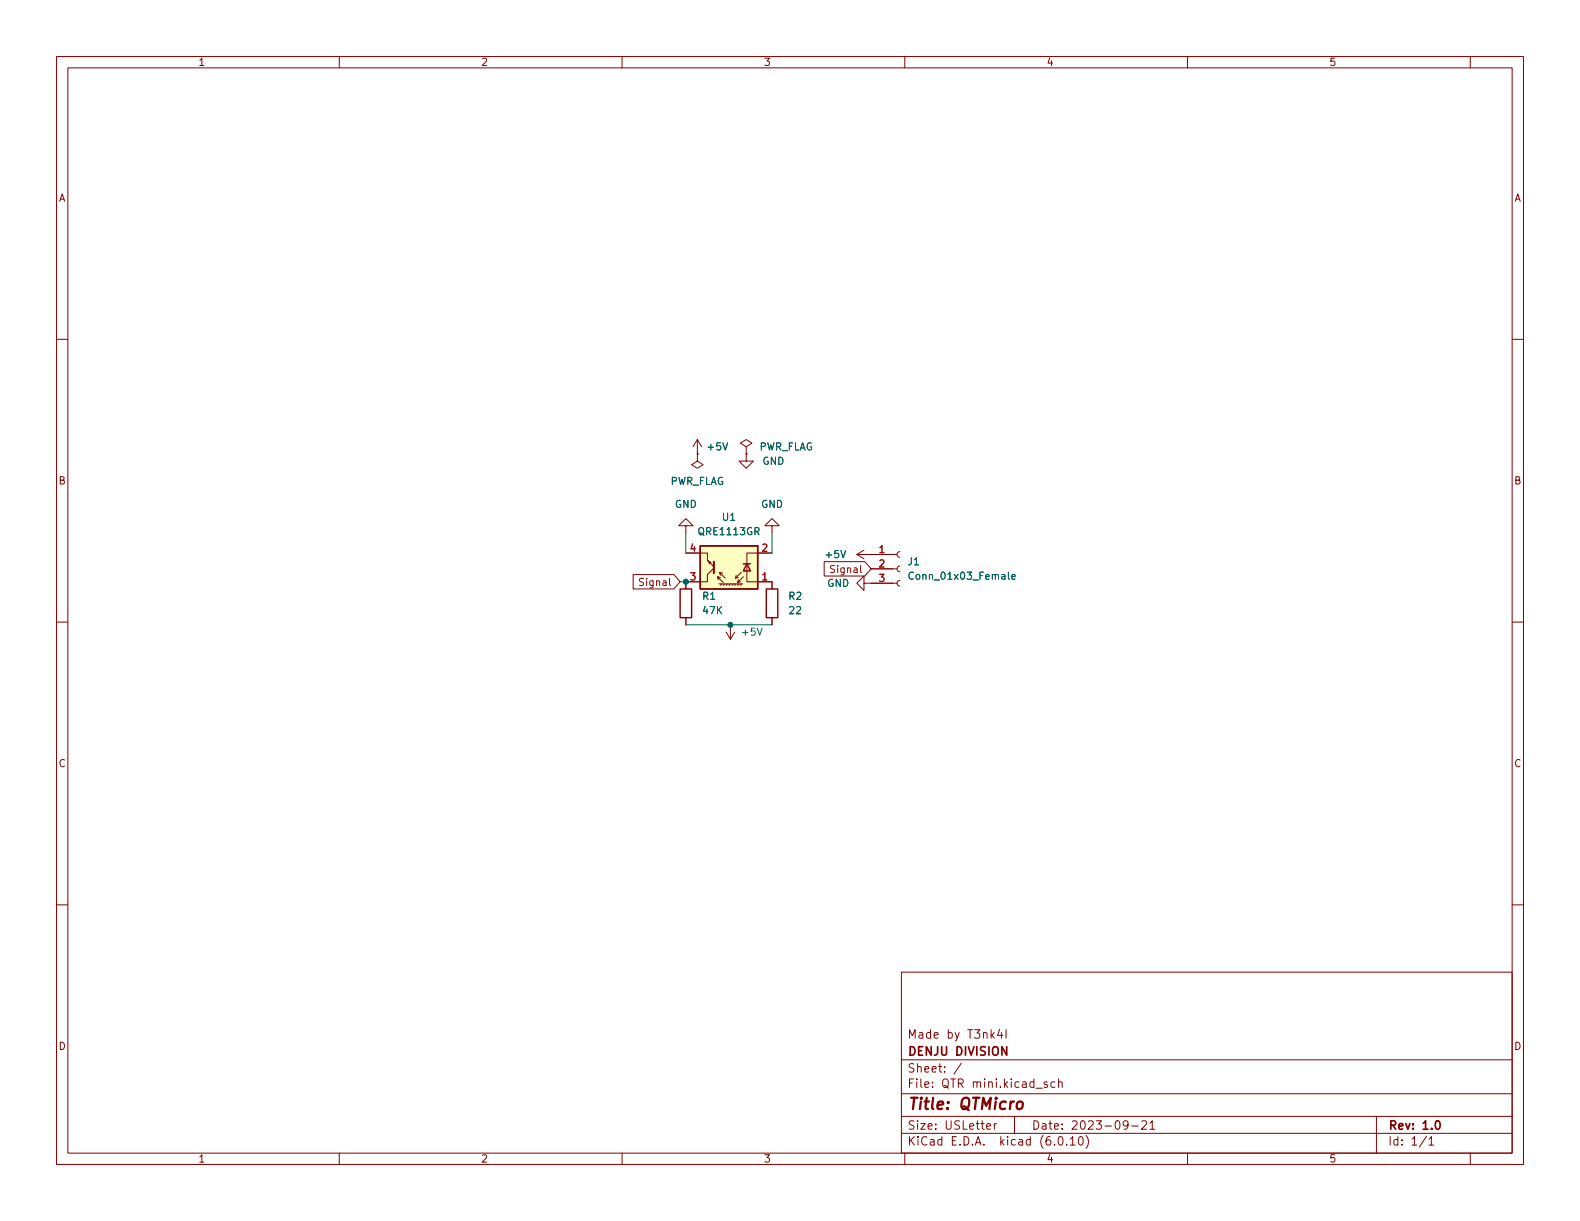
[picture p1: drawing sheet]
<svg xmlns="http://www.w3.org/2000/svg" width="279mm" height="216mm" viewBox="0 0 279 216" stroke-linecap="round" stroke-linejoin="round" font-family="sans-serif">
<g fill="none" stroke="#840000" stroke-width=".18">
<path d="M10 10h259.4v195.9h-259.4zM12 12h255.4v191.9h-255.4zM60 10v2M110 10v2M160 10v2M210 10v2M260 10v2M10 60h2M267.4 60h2M123.3 77.7l-.7 1.3M123.3 77.7v2.6M123.3 77.7l.8 1.3"/>
<path d="M132 79l1-.6-1-.7-1.1 .7 1.1 .6v1.3M121.3 97.8h3.8v1.3l1.1 1.1M121.3 93h1.3l-1.3-1.3-1.3 1.3h1.3v1.2M123.3 80.3v1.2l1 .7-1 .6-1-.6 1-.7M123.3 80.3h.1M125.2 99.2l.5 .2-.2 .3zM132 80.3h.1M132 80.3v1.2h1.2l-1.2 1.3-1.3-1.3h1.3M136.5 97.8h-4.4v5.1h4.4v1.2M136.5 93h1.3l-1.3-1.3-1.2 1.3h1.2v1.2M145.7 99.3h7.2l1.2 1.3-1.2 1.3h-7.2zM151.5 98l1.3 .8"/>
<path d="M151.5 98h7.1M152.8 97.3l-1.3 .7M159.1 97.5l-.3 .2-.2 .3 .2 .4 .3 .2M10 110h2M112 101.6h7.2l1.1 1.3-1.1 1.2h-7.2zM121.3 109.2v1.3M126.2 100.5l-1.1 1.1v1.3h-3.8v1.2M126.9 102l.5 .1M127 102.5l-.1-.5 1 1M127.1 103.3h4.2M127.3 101.2l.5 .1M127.4 101.7l-.1-.5 1 1"/>
<path d="M127.6 103.3l-.2 .2M128.1 103.3l-.2 .2M128.4 111.8l.8 1.2M128.7 103.3l-.3 .2M129.2 110.5v2.5M129.2 103.3l-.3 .2M129.7 103.3l-.3 .2M129.9 111.8l-.7 1.2M130.2 103.3l-.3 .2M130.2 101.7l-.2 .5M130.6 102.5l-.2 .5M130.7 103.3l-.3 .2"/>
<path d="M131.1 101.2l-1.1 1 .6-.1M131.2 103.3l-.3 .2M131.4 102l-1 1 .5-.1M136.5 109.2v1.3M152.8 103.1v-1.2l-1.3 1.2 1.3 1.3v-1.3h5.8M154.1 100.6h4.5M159.1 102.6l-.3 .2-.2 .3 .2 .4 .3 .1M159.1 100.1l-.3 .1-.2 .4 .2 .3 .3 .2M267.4 110h2M10 160h2M267.4 160h2M159.4 171.9h108v32h-108z"/>
<path d="M159.4 197.4h108M159.4 193.4h108M159.4 187.4h108M170 188l-1.3 1.9M174.5 199.2l.7-.2-.1-.3h-.4l-.2 .2v.7h.6M175.8 198.7v1M176.3 198.7h-.3l-.2 .3M176.8 182l-.4 1.1h.9M177.1 182.6v1M177.9 182.1v1.5M179.4 197.4v3M183.2 192.4h1.1"/>
<path d="M185.2 191.4l-.4-.1-.2 .2 .1 .2 .5 .2v.3h-.6M186.5 191.4l-.4-.1-.3 .3v.4l.2 .2h.5M187.2 191.4l.2-.1 .4 .1v.9M187.2 190.8v1.5M199.5 198.8l-.3 .3h-.3l-.3-.3 .2-.6h.4l.2 .1a.99 .99 0 0 1-.4 1.4h-.2M200.1 199.1h1.2M201.9 198.3l.6-.1 .2 .1 .1 .3-1 1.1h1M203.3 198.6l.5-.4v1.5M203.3 199.7h.9M243.4 197.4v6.5M60 203.9v2M110 203.9v2"/>
<path d="M159.4 200.4h108M160 203.9v2M187.3 201h.2a.81 .81 0 0 1 .6 .6 .81 .81 0 0 1-.3 .8l-.2 .1a.81 .81 0 0 1-.6-.6 .81 .81 0 0 1 .3-.9zM188.6 202.3v.2M189.3 201.4l.4-.4v1.5M189.3 202.5h.8M190.9 201h.1a.81 .81 0 0 1 .6 .6 .81 .81 0 0 1-.3 .8l-.1 .1a.81 .81 0 0 1-.6-.6 .81 .81 0 0 1 .3-.9zM192 200.8a1.72 1.72 0 0 1 0 2.2M210 203.9v2M252.3 200.9l-1.3 1.9M252.7 201.4l.4-.4v1.5M252.7 202.5h.8"/>
<path d="M260 203.9v2"/>
</g>
<path d="M178 185.1v1.5l-.8-1.5v1.5M254 198.2h.2a.82 .82 0 0 1 .6 .6 .82 .82 0 0 1-.3 .8l-.2 .1a.81 .81 0 0 1-.6-.6 .81 .81 0 0 1 .3-.9z" fill="none" stroke="#840000" stroke-width=".3"/>
<path d="M180 195a.52 .52 0 0 1 .5-.2 .52 .52 0 0 1 .4 .4l-.1 .5a.55 .55 0 0 1-.5 .4 .55 .55 0 0 1-.5-.4z" fill="none" stroke="#840000" stroke-width=".4"/>
<path d="M123.8 96.5h10.2v7.6h-10.2zM131.4 99.7h1.3M132.1 99.7l.6 1.3h-1.3zM120.3 104.1h2v5.1h-2zM135.5 104.1h2v5.1h-2z" fill="none" stroke="#840000" stroke-width=".25"/>
<path d="M123.8 96.5h10.2v7.6h-10.2z" fill="#ffffc2" stroke="#ffffc2" stroke-width=".18"/>
<path d="M126.2 99.3v2" fill="none" stroke="#840000" stroke-width=".36"/>
<path d="M161.5 101.3a.6 .6 0 0 0-.8 .4 .6 .6 0 0 0 .6 .7l.2-.1M178.9 102l.6-.1v-.3h-.4l-.2 .2 .1 .6h.5" fill="none" stroke="#006464" stroke-width=".18"/>
<path d="M121.3 94.2v3.6M136.5 94.2v3.6M120.3 102.9h1M121.3 110.5h15.2" fill="none" stroke="#009600" stroke-width=".18"/>
<g fill="#009600" stroke="#009600" stroke-width=".18">
<circle cx="129.2" cy="110.5" r=".46"/>
<circle cx="121.3" cy="102.9" r=".46"/>
</g>
<text font-size="2.8" fill="#840000" x="160.4" y="196.2">Title: QTMicro</text>
<g font-size="2.1" fill="#840000">
<text x="160.4" y="183.6">Made by T3nk4I</text>
<text x="160.4" y="189.7">Sheet: /</text>
<text x="160.4" y="186.7">DENJU DIVISION</text>
<text x="160.4" y="192.4">File: QTR mini.kicad_sch</text>
<text x="160.4" y="202.5">KiCad E.D.A. kicad (6.0.10)</text>
<text x="160.4" y="199.7">Size: USLetter</text>
<text x="182.4" y="199.7">Date: 2023-09-21</text>
<text x="245.4" y="199.7">Rev: 1.0</text>
<text x="245.4" y="202.5">Id: 1/1</text>
</g>
<g font-size="1.8" fill="#840000">
<text x="35" y="11.6">1</text>
<text x="85" y="11.6">2</text>
<text x="135" y="11.6">3</text>
<text x="185" y="11.6">4</text>
<text x="235" y="11.6">5</text>
<text x="10.3" y="35.6">A</text>
<text x="267.7" y="35.6">A</text>
<text x="10.3" y="85.7">B</text>
<text x="267.7" y="85.7">B</text>
<text x="147.3" y="101.3">Signal</text>
<text x="113.5" y="103.6">Signal</text>
<text x="10.3" y="135.6">C</text>
<text x="267.7" y="135.6">C</text>
<text x="10.3" y="185.7">D</text>
<text x="267.7" y="185.7">D</text>
<text x="35" y="205.6">1</text>
<text x="85" y="205.6">2</text>
<text x="135" y="205.6">3</text>
<text x="185" y="205.6">4</text>
<text x="235" y="205.6">5</text>
</g>
<g font-size="1.8" fill="#006464">
<text x="125.3" y="79.6">+5V</text>
<text x="134.1" y="79.6">PWR_FLAG</text>
<text x="134.8" y="82.2">GND</text>
<text x="118.4" y="85.7">PWR_FLAG</text>
<text x="119.3" y="89.8">GND</text>
<text x="134.6" y="89.8">GND</text>
<text x="123.7" y="94.6">QRE1113GR</text>
<text x="127.8" y="92.1">U1</text>
<text x="146.1" y="98.7">+5V</text>
<text x="160.6" y="99.9">J1</text>
<text x="124.3" y="106">R1</text>
<text x="139.5" y="106">R2</text>
<text x="146.3" y="103.8">GND</text>
<text x="161.4" y="102.5">Conn_01x03_Female</text>
<text x="124.4" y="108.6">47K</text>
<text x="131.4" y="112.4">+5V</text>
<text x="139.6" y="108.6">22</text>
</g>
<g font-size="1.8" fill="#a90000">
<text x="122.1" y="97.5">4</text>
<text x="134.8" y="97.5">2</text>
<text x="155.5" y="97.8">1</text>
<text x="155.5" y="100.3">2</text>
<text x="122.1" y="102.6">3</text>
<text x="134.8" y="102.6">1</text>
<text x="155.5" y="102.9">3</text>
</g>
</svg>
